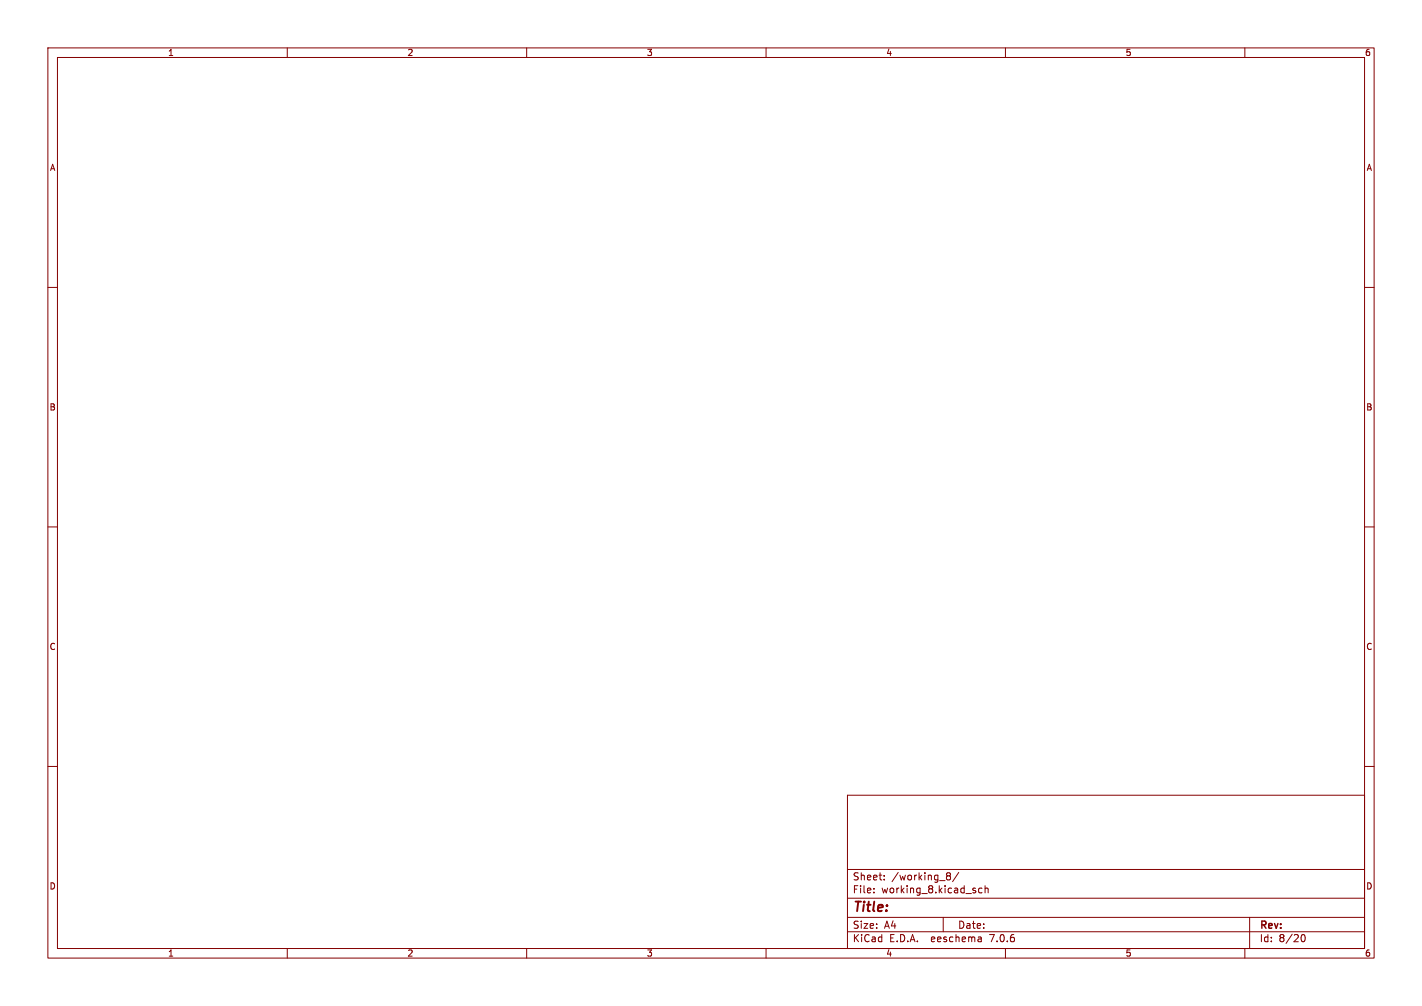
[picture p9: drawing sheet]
<svg xmlns="http://www.w3.org/2000/svg" width="297mm" height="210mm" viewBox="0 0 297 210" stroke-linecap="round" stroke-linejoin="round" font-family="sans-serif">
<g fill="none" stroke="#840000" stroke-width=".21">
<path d="M10 10h277v190h-277zM12 12h273v186h-273zM60 10v2M110 10v2M160 10v2M210 10v2M260 10v2M10 60h2M285 60h2M10 110h2M285 110h2M10 160h2"/>
<path d="M285 160h2M177 166h108v32h-108zM60 198v2M110 198v2M160 198v2M177 194.5h108M177 191.5h108M177 187.5h108M177 181.5h108M182.5 186.3v.1M182.5 185.5v.1M184.7 183.6v.1"/>
<path d="M184.7 182.8v.1M197 191.5v3M197.7 182.6l.3 .2M197.7 182.5l.3-.3 .4 .1 .1 .3-.3 .2M198 182.8h.2M198 182.8l-.3 .3M198.2 182.8l.3 .3v.5l-.5 .1-.3-.3M200.2 182.1l-1.2 2M204.9 195.7l.1 .9M205 196.5l-.2 .1M205 196h-.2M205.1 185.5l-.4-.1-.3 .3 .1 .6h.6"/>
<path d="M205.7 185.5l.3-.1 .3 .1 .1 .9M205.7 184.9v1.5M210 198v2M260 198v2M261 191.5v6.5M271.7 195.7l.2-.5 .2-.1a.8 .8 0 0 1 .5 .7 .8 .8 0 0 1-.5 .8l-.2-.1-.2-.5"/>
</g>
<text font-size="2.8" fill="#840000" x="178" y="190.9">Title:</text>
<g font-size="2.1" fill="#840000">
<text x="178" y="184">Sheet:</text>
<text x="186.2" y="184">/working_8/</text>
<text x="178" y="186.7">File:</text>
<text x="184.1" y="186.7">working_8.kicad_sch</text>
<text x="178" y="196.9">KiCad</text>
<text x="178" y="194.1">Size:</text>
<text x="184.7" y="194.1">A4</text>
<text x="185.7" y="196.9">E.D.A.</text>
<text x="194.6" y="196.9">eeschema</text>
<text x="200" y="194.1">Date:</text>
<text x="207" y="196.9">7.0.6</text>
<text x="263" y="194.3">Rev:</text>
<text x="263" y="196.9">Id:</text>
<text x="267.1" y="196.9">8/20</text>
</g>
<g font-size="1.8" fill="#840000">
<text x="35" y="11.9">1</text>
<text x="85" y="11.9">2</text>
<text x="135" y="11.9">3</text>
<text x="185" y="11.9">4</text>
<text x="235" y="11.9">5</text>
<text x="285" y="11.9">6</text>
<text x="10.3" y="35.9">A</text>
<text x="285.3" y="35.9">A</text>
<text x="10.3" y="85.9">B</text>
<text x="285.3" y="85.9">B</text>
<text x="10.3" y="135.9">C</text>
<text x="285.3" y="135.9">C</text>
<text x="10.3" y="185.9">D</text>
<text x="285.3" y="185.9">D</text>
<text x="35" y="199.9">1</text>
<text x="85" y="199.9">2</text>
<text x="135" y="199.9">3</text>
<text x="185" y="199.9">4</text>
<text x="235" y="199.9">5</text>
<text x="285" y="199.9">6</text>
</g>
</svg>
